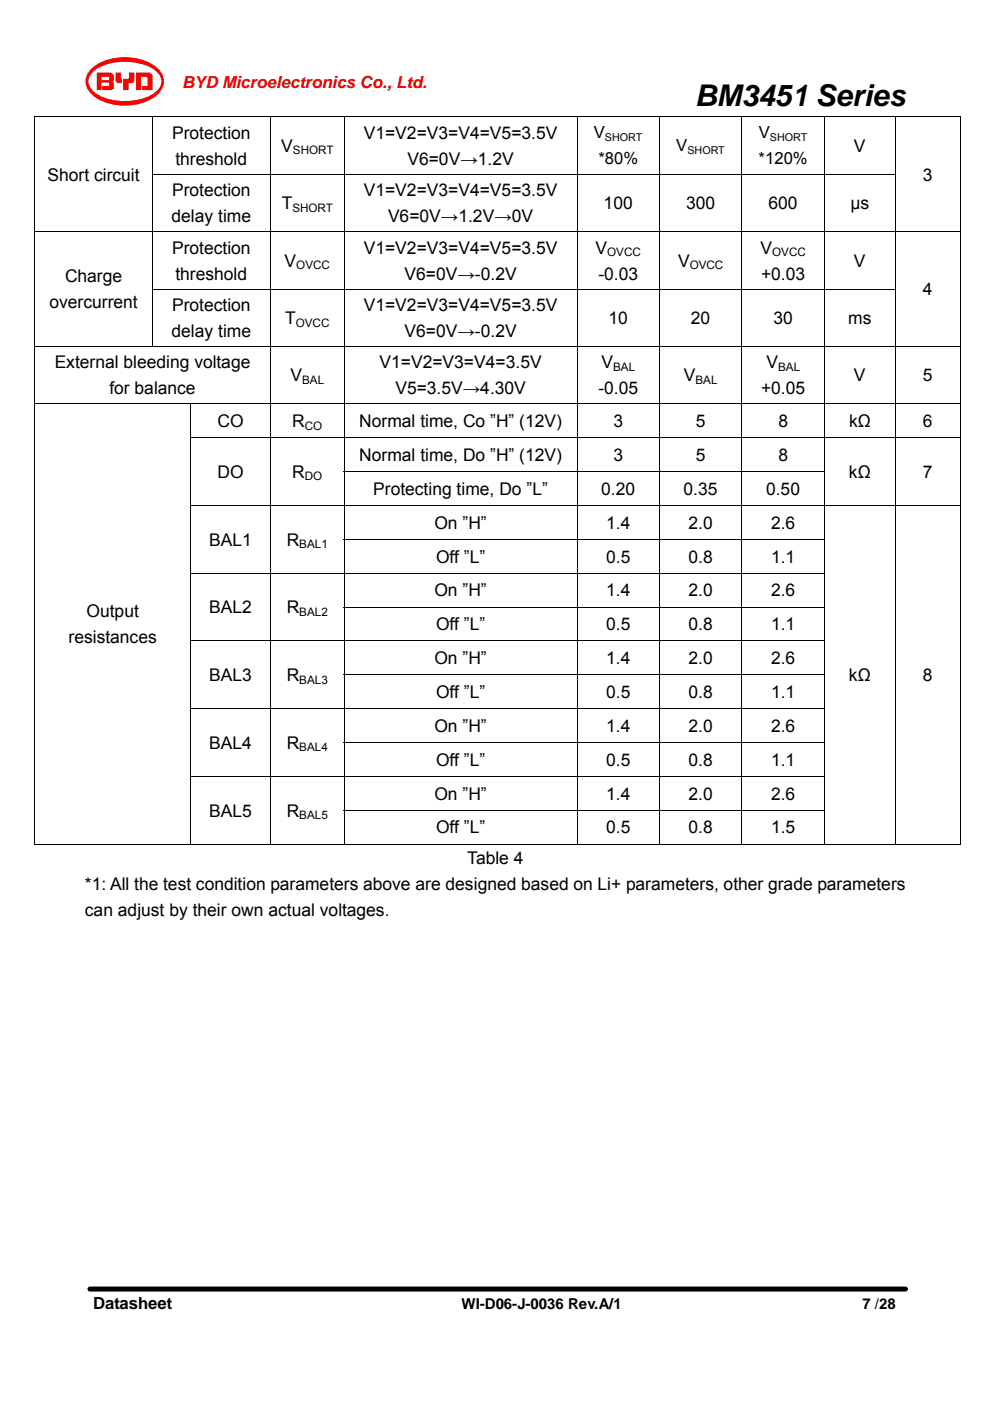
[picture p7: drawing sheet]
<svg xmlns="http://www.w3.org/2000/svg" width="210mm" height="297mm" viewBox="0 0 210 297" stroke-linecap="round" stroke-linejoin="round" font-family="sans-serif">
<g fill="#f00">
<path d="M19.5 14.5a3.7 3.7 0 0 0 .7 6.1 11.8 11.8 0 0 0 13.2-.6 3.7 3.7 0 0 0-.7-6.1 11.8 11.8 0 0 0-13.2 .6zM19.6 15.3a10.9 10.9 0 0 1 9.3-2 7.4 7.4 0 0 1 4.9 2.6 2.7 2.7 0 0 1-1.1 3.8 12.3 12.3 0 0 1-12.5 0 2.72 2.72 0 0 1-.6-4.4z" fill-rule="evenodd"/>
<path d="M28.9 15.4h3l.5 .6v3.1h-2.2v-.9h1.1v-1.6l-.2-.3h-1.2v2.8h-1z" fill-rule="evenodd"/>
<path d="M27.3 15.4h1.2v1.9l-.5 .3h-.7v1.5h-1.2v-2.4h1.1l.1-.1z" fill-rule="evenodd"/>
<path d="M24.5 15.4h1.2l.1 2.2h-.8l-.5-.3z" fill-rule="evenodd"/>
<path d="M20.5 15.4v3.7h1v-1.6h1.7v.7h-1.5v.9h1.9l.6-.3v-1.3l-.3-.2 .3-.2v-1.2l-.6-.5zM21.5 16.3h1.7v.7h-1.7z" fill-rule="evenodd"/>
</g>
<g fill="none" stroke="#000" stroke-width=".21">
<path d="M7.3 24.8h196.5M7.4 24.9v12M7.4 37v12M32.3 37h157.6M32.4 24.9v12M32.4 37v12M57.3 24.9v12M57.3 37v12M73 24.9v12M73 37v12M122.4 24.9v12M122.4 37v12"/>
<path d="M139.9 24.9v12M139.9 37v12M157.4 24.9v12M157.4 37v12M174.9 24.9v12M174.9 37v12M189.9 24.9v12M189.9 37v12M203.7 24.9v12M203.7 37v12M7.3 49.1h196.5M7.4 49.2v12"/>
<path d="M32.4 49.2v12M57.3 49.2v12M73 49.2v12M122.4 49.2v12M139.9 49.2v12M157.4 49.2v12M174.9 49.2v12M189.9 49.2v12M203.7 49.2v12M7.3 73.5h196.5M7.4 61.4v12M7.4 73.6v12"/>
<path d="M32.3 61.3h157.6M32.4 61.4v12M57.3 61.4v12M57.3 73.6v12M73 61.4v12M73 73.6v12M122.4 61.4v12M122.4 73.6v12M139.9 61.4v12M139.9 73.6v12M157.4 61.4v12M157.4 73.6v12"/>
<path d="M174.9 61.4v12M174.9 73.6v12M189.9 61.4v12M189.9 73.6v12M203.7 61.4v12M203.7 73.6v12M7.3 85.6h196.5M7.4 85.7v7M7.4 92.9v7M40.4 92.8h163.4M40.4 85.7v7M40.4 92.9v7"/>
<path d="M57.3 85.7v7M57.3 92.9v7M72.9 100h102.1M73 85.7v7M73 92.9v7M122.4 85.7v7M122.4 92.9v7M139.9 85.7v7M139.9 92.9v7M157.4 85.7v7M157.4 92.9v7M174.9 85.7v7"/>
<path d="M174.9 92.9v7M189.9 85.7v7M189.9 92.9v7M203.7 85.7v7M203.7 92.9v7M7.4 100.1v7M7.4 107.3v7M7.4 114.4v7.1M40.4 107.2h163.4M40.4 100.1v7M40.4 107.3v7M40.4 114.4v7.1"/>
<path d="M57.3 100.1v7M57.3 107.3v7M57.3 114.4v7.1M72.9 114.3h102.1M73 100.1v7M73 107.3v7M73 114.4v7.1M122.4 100.1v7M122.4 107.3v7M122.4 114.4v7.1M139.9 100.1v7M139.9 107.3v7"/>
<path d="M139.9 114.4v7.1M157.4 100.1v7M157.4 107.3v7M157.4 114.4v7.1M174.9 100.1v7M174.9 107.3v7M174.9 114.4v7.1M189.9 100.1v7M189.9 107.3v7M189.9 114.4v7.1M203.7 100.1v7M203.7 107.3v7"/>
<path d="M203.7 114.4v7.1M7.4 121.6v7M7.4 128.8v7M7.4 136v7M40.4 121.5h134.6M40.4 135.9h134.6M40.4 121.6v7M40.4 128.8v7M40.4 136v7M57.3 121.6v7M57.3 128.8v7M57.3 136v7"/>
<path d="M72.9 128.7h102.1M73 121.6v7M73 128.8v7M73 136v7M122.4 121.6v7M122.4 128.8v7M122.4 136v7M139.9 121.6v7M139.9 128.8v7M139.9 136v7M157.4 121.6v7M157.4 128.8v7"/>
<path d="M157.4 136v7M174.9 121.6v7M174.9 128.8v7M174.9 136v7M189.9 121.6v7M189.9 128.8v7M189.9 136v7M203.7 121.6v7M203.7 128.8v7M203.7 136v7M7.4 143.2v7M7.4 150.3v7"/>
<path d="M7.4 157.5v7M40.4 150.2h134.6M40.4 143.2v7M40.4 150.3v7M40.4 157.5v7M57.3 143.2v7M57.3 150.3v7M57.3 157.5v7M72.9 143.1h102.1M72.9 157.4h102.1M73 143.2v7M73 150.3v7"/>
<path d="M73 157.5v7M122.4 143.2v7M122.4 150.3v7M122.4 157.5v7M139.9 143.2v7M139.9 150.3v7M139.9 157.5v7M157.4 143.2v7M157.4 150.3v7M157.4 157.5v7M174.9 143.2v7M174.9 150.3v7"/>
<path d="M174.9 157.5v7M189.9 143.2v7M189.9 150.3v7M189.9 157.5v7M203.7 143.2v7M203.7 150.3v7M203.7 157.5v7M7.3 179h33.1M7.4 164.7v7M7.4 171.9v7.1M40.4 164.6h134.6M40.4 164.7v7"/>
<path d="M40.4 171.9v7.1M40.5 179h16.8M57.3 164.7v7M57.3 171.9v7.1M57.4 179h15.5M72.9 171.8h102.1M73 164.7v7M73 171.9v7.1M73.1 179h49.2M122.4 164.7v7M122.4 171.9v7.1M122.5 179h17.3"/>
<path d="M139.9 164.7v7M139.9 171.9v7.1M140 179h17.3M157.4 164.7v7M157.4 171.9v7.1M157.4 179h17.4M174.9 164.7v7M174.9 171.9v7.1M175 179h14.8M189.9 164.7v7M189.9 171.9v7.1M189.9 179h13.7"/>
<path d="M203.7 164.7v7M203.7 171.9v7.1M19.1 273.3h173"/>
</g>
<path d="M19.1 273.3h173z" fill="none" stroke="#000" stroke-width="1.1"/>
<g fill="#000">
<path d="M7.3 24.7h.2v.2h-.2zM7.3 36.9h.2v.1h-.2zM203.6 24.7h.2v.2h-.2zM203.6 36.9h.2v.1h-.2zM7.3 61.2h.2v.2h-.2zM203.6 61.2h.2v.2h-.2zM7.3 92.7h.2v.2h-.2zM7.3 99.9h.2v.2h-.2zM7.3 107.1h.2v.2h-.2zM7.3 114.3h.2v.1h-.2zM40.4 99.9h.1v.2h-.1zM40.4 114.3h.1v.1h-.1z"/>
<path d="M57.3 99.9h.1v.2h-.1zM57.3 114.3h.1v.1h-.1zM189.8 99.9h.1v.2h-.1zM189.8 114.3h.1v.1h-.1zM203.6 99.9h.2v.2h-.2zM203.6 114.3h.2v.1h-.2zM7.3 121.5h.2v.1h-.2zM7.3 128.6h.2v.2h-.2zM7.3 135.8h.2v.2h-.2zM40.4 128.6h.1v.2h-.1zM57.3 128.6h.1v.2h-.1zM189.8 121.5h.1v.1h-.1z"/>
<path d="M189.8 128.6h.1v.2h-.1zM189.8 135.8h.1v.2h-.1zM203.6 121.5h.2v.1h-.2zM203.6 128.6h.2v.2h-.2zM203.6 135.8h.2v.2h-.2zM7.3 143h.2v.2h-.2zM7.3 150.2h.2v.1h-.2zM7.3 157.3h.2v.2h-.2zM40.4 143h.1v.2h-.1zM40.4 157.3h.1v.2h-.1zM57.3 143h.1v.2h-.1zM57.3 157.3h.1v.2h-.1z"/>
<path d="M189.8 143h.1v.2h-.1zM189.8 150.2h.1v.1h-.1zM189.8 157.3h.1v.2h-.1zM203.6 143h.2v.2h-.2zM203.6 150.2h.2v.1h-.2zM203.6 157.3h.2v.2h-.2zM7.3 164.5h.2v.2h-.2zM7.3 171.7h.2v.2h-.2zM40.4 171.7h.1v.2h-.1zM57.3 171.7h.1v.2h-.1zM189.8 164.5h.1v.2h-.1zM189.8 171.7h.1v.2h-.1z"/>
<path d="M203.6 164.5h.2v.2h-.2zM203.6 171.7h.2v.2h-.2zM203.6 178.9h.2v.1h-.2z"/>
</g>
<text font-size="6.3" x="147.4" y="22.5">BM3451 Series</text>
<g font-size="3.7">
<text x="36.5" y="29.4">Protection</text>
<text x="77.2" y="29.4">V1=V2=V3=V4=V5=3.5V</text>
<text x="37.2" y="34.9">threshold</text>
<text x="59.6" y="32.2">V</text>
<text x="86.4" y="34.9">V6=0V→1.2V</text>
<text x="181.1" y="32.2">V</text>
<text x="10.1" y="38.3">Short circuit</text>
<text x="36.5" y="41.6">Protection</text>
<text x="77.2" y="41.6">V1=V2=V3=V4=V5=3.5V</text>
<text x="195.7" y="38.3">3</text>
<text x="36.4" y="47.1">delay time</text>
<text x="59.8" y="44.4">T</text>
<text x="82.3" y="47.1">V6=0V→1.2V→0V</text>
<text x="128" y="44.4">100</text>
<text x="145.5" y="44.4">300</text>
<text x="163" y="44.4">600</text>
<text x="180.4" y="44.4">μs</text>
<text x="36.5" y="53.8">Protection</text>
<text x="77.2" y="53.8">V1=V2=V3=V4=V5=3.5V</text>
<text x="126.3" y="53.8">V</text>
<text x="161.3" y="53.8">V</text>
<text x="13.8" y="59.9">Charge</text>
<text x="37.2" y="59.3">threshold</text>
<text x="60.4" y="56.5">V</text>
<text x="85.8" y="59.3">V6=0V→-0.2V</text>
<text x="126.9" y="59.3">-0.03</text>
<text x="143.8" y="56.5">V</text>
<text x="161.4" y="59.3">+0.03</text>
<text x="181.1" y="56.5">V</text>
<text x="10.5" y="65.4">overcurrent</text>
<text x="36.5" y="66">Protection</text>
<text x="77.2" y="66">V1=V2=V3=V4=V5=3.5V</text>
<text x="195.7" y="62.6">4</text>
<text x="36.4" y="71.5">delay time</text>
<text x="60.5" y="68.7">T</text>
<text x="85.8" y="71.5">V6=0V→-0.2V</text>
<text x="129.1" y="68.7">10</text>
<text x="146.5" y="68.7">20</text>
<text x="164" y="68.7">30</text>
<text x="179.9" y="68.7">ms</text>
<text x="11.6" y="78.1">External bleeding voltage</text>
<text x="23.2" y="83.6">for balance</text>
<text x="61.6" y="80.9">V</text>
<text x="80.5" y="78.1">V1=V2=V3=V4=3.5V</text>
<text x="83.9" y="83.6">V5=3.5V→4.30V</text>
<text x="126.9" y="83.6">-0.05</text>
<text x="127.6" y="78.1">V</text>
<text x="145" y="80.9">V</text>
<text x="161.4" y="83.6">+0.05</text>
<text x="162.6" y="78.1">V</text>
<text x="181.1" y="80.9">V</text>
<text x="195.7" y="80.9">5</text>
<text x="46.1" y="90.6">CO</text>
<text x="62" y="90.6">R</text>
<text x="76.2" y="90.6">Normal time, Co ”H” (12V)</text>
<text x="130.1" y="90.6">3</text>
<text x="147.6" y="90.6">5</text>
<text x="165.1" y="90.6">8</text>
<text x="180.1" y="90.6">kΩ</text>
<text x="195.7" y="90.6">6</text>
<text x="46.1" y="101.3">DO</text>
<text x="62" y="101.3">R</text>
<text x="76.2" y="97.7">Normal time, Do ”H” (12V)</text>
<text x="130.1" y="97.7">3</text>
<text x="147.6" y="97.7">5</text>
<text x="165.1" y="97.7">8</text>
<text x="180.1" y="101.3">kΩ</text>
<text x="195.7" y="101.3">7</text>
<text x="79.2" y="104.9">Protecting time, Do ”L”</text>
<text x="127.5" y="104.9">0.20</text>
<text x="145" y="104.9">0.35</text>
<text x="162.5" y="104.9">0.50</text>
<text x="92.1" y="112.1">On ”H”</text>
<text x="128.6" y="112.1">1.4</text>
<text x="146" y="112.1">2.0</text>
<text x="163.5" y="112.1">2.6</text>
<text x="44.4" y="115.7">BAL1</text>
<text x="60.8" y="115.7">R</text>
<text x="92.5" y="119.3">Off ”L”</text>
<text x="128.6" y="119.3">0.5</text>
<text x="146" y="119.3">0.8</text>
<text x="163.5" y="119.3">1.1</text>
<text x="18.4" y="130.9">Output</text>
<text x="44.4" y="130">BAL2</text>
<text x="60.8" y="130">R</text>
<text x="92.1" y="126.4">On ”H”</text>
<text x="128.6" y="126.4">1.4</text>
<text x="146" y="126.4">2.0</text>
<text x="163.5" y="126.4">2.6</text>
<text x="14.6" y="136.4">resistances</text>
<text x="92.5" y="133.6">Off ”L”</text>
<text x="128.6" y="133.6">0.5</text>
<text x="146" y="133.6">0.8</text>
<text x="163.5" y="133.6">1.1</text>
<text x="92.1" y="140.8">On ”H”</text>
<text x="128.6" y="140.8">1.4</text>
<text x="146" y="140.8">2.0</text>
<text x="163.5" y="140.8">2.6</text>
<text x="44.4" y="144.4">BAL3</text>
<text x="60.8" y="144.4">R</text>
<text x="92.5" y="148">Off ”L”</text>
<text x="128.6" y="148">0.5</text>
<text x="146" y="148">0.8</text>
<text x="163.5" y="148">1.1</text>
<text x="180.1" y="144.4">kΩ</text>
<text x="195.7" y="144.4">8</text>
<text x="92.1" y="155.2">On ”H”</text>
<text x="128.6" y="155.2">1.4</text>
<text x="146" y="155.2">2.0</text>
<text x="163.5" y="155.2">2.6</text>
<text x="44.4" y="158.8">BAL4</text>
<text x="60.8" y="158.8">R</text>
<text x="92.5" y="162.3">Off ”L”</text>
<text x="128.6" y="162.3">0.5</text>
<text x="146" y="162.3">0.8</text>
<text x="163.5" y="162.3">1.1</text>
<text x="44.4" y="173.1">BAL5</text>
<text x="60.8" y="173.1">R</text>
<text x="92.1" y="169.5">On ”H”</text>
<text x="128.6" y="169.5">1.4</text>
<text x="146" y="169.5">2.0</text>
<text x="163.5" y="169.5">2.6</text>
<text x="92.5" y="176.7">Off ”L”</text>
<text x="128.6" y="176.7">0.5</text>
<text x="146" y="176.7">0.8</text>
<text x="163.5" y="176.7">1.5</text>
<text x="99.1" y="183.1">Table 4</text>
<text x="18" y="188.6">*1: All the test condition parameters above are designed based on Li+ parameters, other grade parameters</text>
<text x="18" y="194.1">can adjust by their own actual voltages.</text>
</g>
<text font-size="3.5" fill="#f00" x="38.6" y="18.7">BYD Microelectronics Co., Ltd.</text>
<g font-size="3.5">
<text x="126" y="29.4">V</text>
<text x="161" y="29.4">V</text>
<text x="126.9" y="34.9">*80%</text>
<text x="143.4" y="32.1">V</text>
<text x="160.9" y="34.9">*120%</text>
<text x="19.7" y="277.6">Datasheet</text>
</g>
<g font-size="3.2">
<text x="97.9" y="277.6">WI-D06-J-0036 Rev.A/1</text>
<text x="182.9" y="277.6">7 /28</text>
</g>
<g font-size="2.5">
<text x="62.1" y="32.7">SHORT</text>
<text x="62" y="44.9">SHORT</text>
<text x="62.8" y="57.1">OVCC</text>
<text x="128.8" y="54.3">OVCC</text>
<text x="146.3" y="57.1">OVCC</text>
<text x="163.8" y="54.3">OVCC</text>
<text x="62.7" y="69.2">OVCC</text>
<text x="64.1" y="81.4">BAL</text>
<text x="130" y="78.7">BAL</text>
<text x="147.5" y="81.4">BAL</text>
<text x="165.1" y="78.7">BAL</text>
<text x="64.7" y="91.1">CO</text>
<text x="64.7" y="101.9">DO</text>
<text x="63.5" y="116.2">BAL1</text>
<text x="63.5" y="130.6">BAL2</text>
<text x="63.5" y="144.9">BAL3</text>
<text x="63.5" y="159.3">BAL4</text>
<text x="63.5" y="173.7">BAL5</text>
</g>
<g font-size="2.3">
<text x="128.3" y="29.9">SHORT</text>
<text x="163.3" y="29.9">SHORT</text>
<text x="145.8" y="32.6">SHORT</text>
</g>
</svg>
